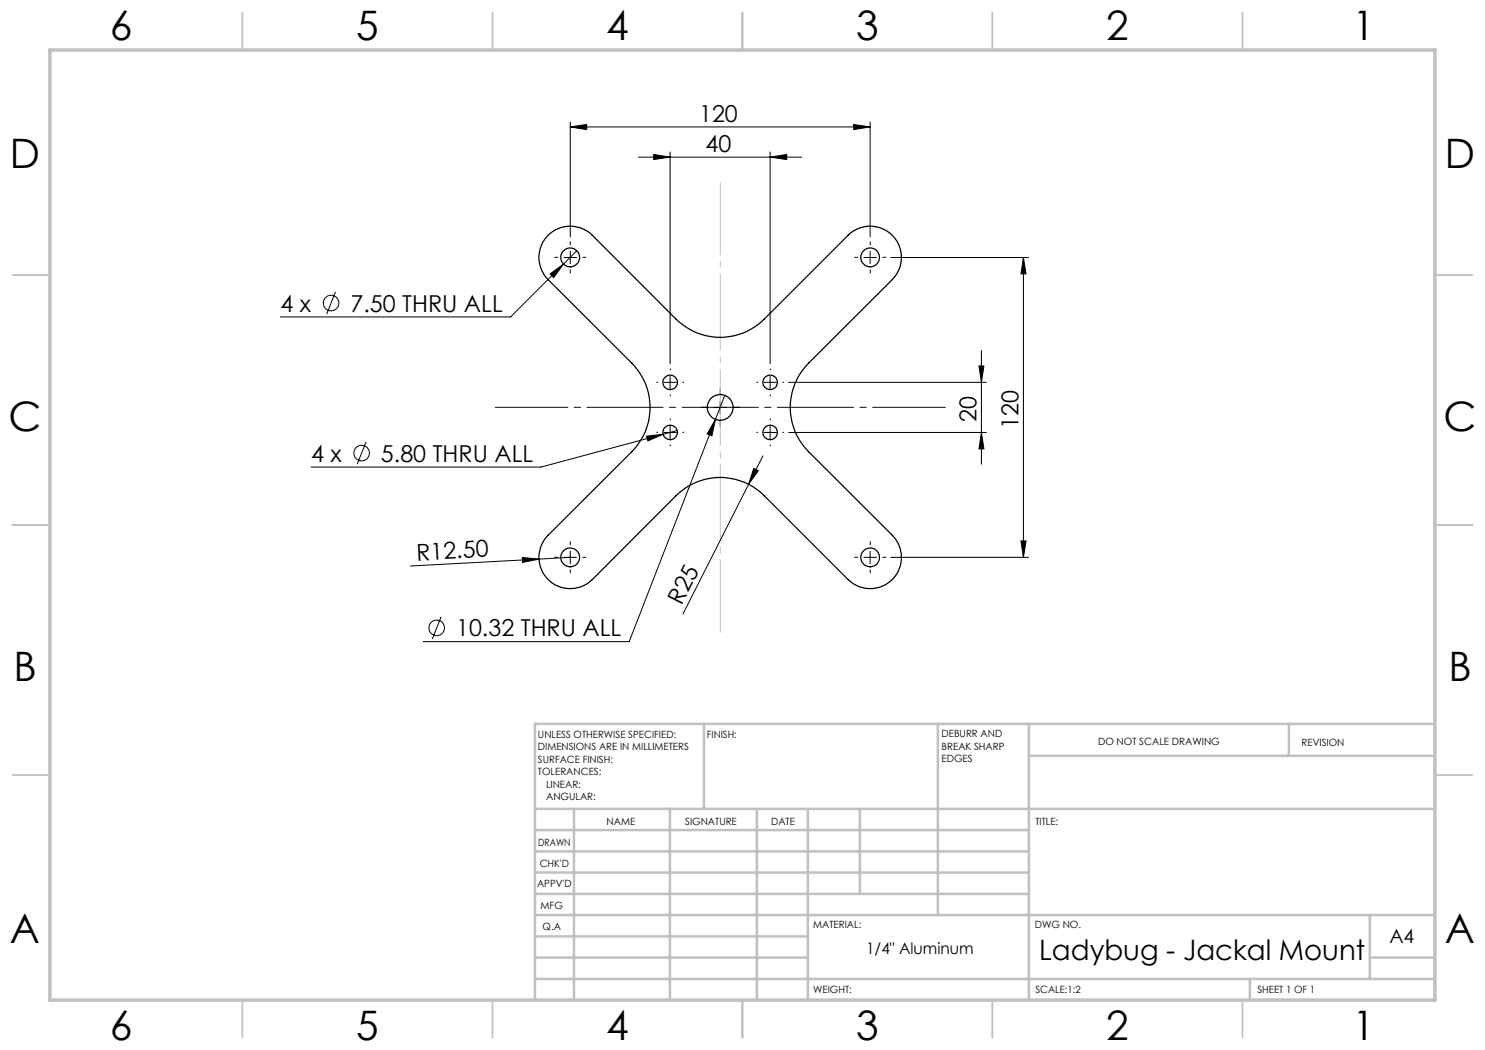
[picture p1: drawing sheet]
<svg xmlns="http://www.w3.org/2000/svg" width="297mm" height="210mm" viewBox="0 0 297 210" stroke-linecap="round" stroke-linejoin="round" font-family="sans-serif">
<g fill="none" stroke="#000" stroke-width=".2">
<path d="M114.1 25.4l3.2-.5v1zM114.1 24.4v23M114.1 25.4h59.9M127.7 31.4h32.7M130.7 30.9l3.3 .5-3.3 .5zM134 30.4v42.4M154 31.4l3.3-.5v1zM154 30.4v42.4M170.7 24.9l3.3 .5-3.3 .5zM174 24.4v23M67.1 58.4l-1.8 4.4M110 54.8l2.7-2-2 2.7z"/>
<path d="M112.8 51.5h2.5M114.1 50.2v2.5M115.4 50.2l-13.3 13.2h-46M172.8 51.5h2.5M174 50.2v2.5M178.2 51.5h27.5M204.7 51.5v60M204.7 51.5l.5 3.3h-1zM132.8 76.5h2.5M134 75.2v2.5M145 79.1l-1.9 4.8M152.8 76.5h2.5"/>
<path d="M154 75.2v2.5M157.7 76.5h39.6M195.8 73.2h1l-.5 3.3zM196.3 70.1v22.7M73.2 88.4l-1.8 4.4M129.3 87.2l3.3-.4-3 1.4zM132.8 86.5h2.5M134 85.2v2.5M135.4 86.1l-27.2 7.3h-46M142.8 81.5h2.5M143.1 83.9l-.7 3.3-1-.4zM143.1 83.9l-17.3 44.4h-41.2"/>
<path d="M144 80.2v2.5M149.7 96.9l-13.1 25.9M150.7 93.7l1 .4-2 2.8zM152.6 91.2l-2.9 5.7M152.8 86.5h2.5M154 85.2v2.5M157.7 86.5h39.6M196.3 86.5l.5 3.3h-1zM104.5 111.5l3.3 .3-3.3 .7zM107.8 111.8l-25.7 1.4M112.8 111.5h2.5M114.1 110.2v2.5"/>
<path d="M114.1 111.5l-6.3 .3M172.8 111.5h2.5M174 110.2v2.5M178.2 111.5h27.5M204.2 108.2h1l-.5 3.3zM88.2 123.4l-1.7 4.4"/>
<circle cx="66.2" cy="60.6" r="1.56"/>
<circle cx="72.3" cy="90.6" r="1.55"/>
<circle cx="87.3" cy="125.6" r="1.55"/>
</g>
<g fill="none" stroke="#000" stroke-width=".2" stroke-dasharray="15.2 1.3 1.3 1.3">
<path d="M111.6 51.5h-.7M114.1 49v-.7M114.1 54v.6M116.6 51.5h.6M171.6 51.5h-.7M174.1 49v-.7M174.1 54v.6M176.6 51.5h.6M131.6 76.5h-.2M134.1 74v-.2M134.1 79v.2M136.6 76.5h.2"/>
<path d="M144.1 79v-1.4M151.6 76.5h-.2M154.1 74v-.2M154.1 79v.2M156.6 76.5h.2M131.6 86.5h-.2M134.1 84v-.2M134.1 89v.2M136.6 86.5h.2M141.6 81.5h-1.4M144.1 84v1.3M146.6 81.5h1.3"/>
<path d="M151.6 86.5h-.2M154.1 84v-.2M154.1 89v.2M156.6 86.5h.2M111.6 111.5h-.7M114.1 109v-.7M114.1 114v.6M116.6 111.5h.6M171.6 111.5h-.7M174.1 109v-.7M174.1 114v.6M176.6 111.5h.6"/>
</g>
<path d="M189.1 81.5h-90" fill="none" stroke="#000" stroke-width=".2" stroke-dasharray="15.2 1.3 1.3 1.3" stroke-dashoffset=".7"/>
<path d="M144.1 36.5v90" fill="none" stroke="#c0c0c0" stroke-width=".2" stroke-dasharray="15.2 1.3 1.3 1.3" stroke-dashoffset=".7"/>
<g fill="none" stroke="#c0c0c0" stroke-width=".35">
<path d="M48.5 2.5v7.5M98.5 2.5v7.5M148.5 2.5v7.5M198.5 2.5v7.5M248.5 2.5v7.5M2.5 55h7.5M287 55h7.5M2.5 105h7.5M287 105h7.5M2.5 155h7.5M287 155h7.5M48.5 200v7.5"/>
<path d="M98.5 200v7.5M148.5 200v7.5M198.5 200v7.5M248.5 200v7.5"/>
</g>
<g fill="none" stroke="#c0c0c0" stroke-width=".5">
<path d="M140.8 144.8v17M187.6 144.8v38.2M205.8 144.8v55.2M205.8 151.2h81.2M257.8 144.8v6.4M287 144.8h-180v55.2M107 161.8h180M107 178.8h98.8M107 174.5h98.8M107 170.3h98.8M107 166h98.8M114.8 161.8v38.2"/>
<path d="M134 161.8v38.2M151.4 161.8v38.2M161.6 161.8v38.2M172 161.8v17M107 195.8h180M107 191.5h54.6M107 187.3h54.6M107 183h180M250 195.8v4.2M274 191.5h13M274 183v12.8"/>
</g>
<path d="M10 10h277v190h-277z" fill="none" stroke="#c0c0c0" stroke-width=".7"/>
<g fill="#000">
<path d="M150.7 93.7l1 .4-2 2.8zM104.5 111.5l3.3 .3-3.3 .7z"/>
<path d="M114.1 25.4l3.2-.5v1zM170.7 24.9l3.3 .5-3.3 .5zM130.7 30.9l3.3 .5-3.3 .5zM154 31.4l3.3-.5v1zM110 54.8l.7 .7 2-2.7zM129.3 87.2l.3 1 3-1.4zM143.1 83.9l-1.7 2.9 1 .4z"/>
<path d="M204.7 51.5l.5 3.3h-1zM204.2 108.2h1l-.5 3.3zM195.8 73.2h1l-.5 3.3zM196.3 86.5l.5 3.3h-1z"/>
</g>
<g fill="none" stroke="#000" stroke-width=".25">
<path d="M109.4 47.3a6.3 6.3 0 0 1 9.1-.2l16.7 16.7a12.5 12.5 0 0 0 17.7 0l16.7-16.7a6.3 6.3 0 0 1 8.9 0 6.3 6.3 0 0 1 0 8.8l-16.8 16.7a12.5 12.5 0 0 0 0 17.7l16.8 16.8a6.3 6.3 0 0 1 0 8.8 6.3 6.3 0 0 1-8.9 0l-16.7-16.7a12.5 12.5 0 0 0-17.7 0l-16.7 16.7a6.3 6.3 0 0 1-8.9 0 6.3 6.3 0 0 1 0-8.8l16.8-16.8a12.5 12.5 0 0 0 0-17.7l-16.8-16.7a6.2 6.2 0 0 1-.2-8.6z"/>
<circle cx="114" cy="51.5" r="1.89"/>
<circle cx="174" cy="51.5" r="1.88"/>
<circle cx="134" cy="76.5" r="1.44"/>
<circle cx="154" cy="76.5" r="1.44"/>
<circle cx="134" cy="86.5" r="1.45"/>
<circle cx="144" cy="81.5" r="2.57"/>
<circle cx="154" cy="86.5" r="1.45"/>
<circle cx="114" cy="111.5" r="1.89"/>
<circle cx="174" cy="111.5" r="1.88"/>
</g>
<g font-size="8.1">
<text x="22" y="8">6</text>
<text x="71.2" y="8">5</text>
<text x="121.2" y="8">4</text>
<text x="171.3" y="8">3</text>
<text x="221.3" y="8">2</text>
<text x="270.5" y="8">1</text>
<text x="2" y="33.6">D</text>
<text x="289" y="33.6">D</text>
<text x="1.7" y="86.1">C</text>
<text x="288.7" y="86.1">C</text>
<text x="2.7" y="136.1">B</text>
<text x="289.7" y="136.1">B</text>
<text x="2" y="188.6">A</text>
<text x="289" y="188.6">A</text>
<text x="22" y="208">6</text>
<text x="71.2" y="208">5</text>
<text x="121.2" y="208">4</text>
<text x="171.3" y="208">3</text>
<text x="221.3" y="208">2</text>
<text x="270.5" y="208">1</text>
</g>
<text font-size="5.6" x="207.9" y="192.1">Ladybug - Jackal Mount</text>
<g font-size="4.7">
<text x="139.8" y="24.4">120</text>
<text x="141.1" y="30.4">40</text>
<text x="56.1" y="62.3">4 x</text>
<text x="70.1" y="62.3">7.50 THRU ALL</text>
<text x="195.3" y="84.5" transform="rotate(-90 195.3 84.5)">20</text>
<text x="203.7" y="85.8" transform="rotate(-90 203.7 85.8)">120</text>
<text x="62.2" y="92.3">4 x</text>
<text x="76.2" y="92.3">5.80 THRU ALL</text>
<text x="83.3" y="112.1" transform="rotate(-3 83.3 112.1)">R12.50</text>
<text x="136.3" y="121.2" transform="rotate(-63 136.3 121.2)">R25</text>
<text x="91.2" y="127.3">10.32 THRU ALL</text>
</g>
<text font-size="3.9" x="277.9" y="188.5">A4</text>
<text font-size="3.2" x="173.2" y="190.9">1/4&quot; Aluminum</text>
<g font-size="2">
<text x="107.6" y="147.6">UNLESS OTHERWISE SPECIFIED:</text>
<text x="141.4" y="147.6">FINISH:</text>
<text x="188.3" y="147.5">DEBURR AND</text>
<text x="188.3" y="150">BREAK SHARP</text>
<text x="219.6" y="149">DO NOT SCALE DRAWING</text>
<text x="260.3" y="149.2">REVISION</text>
<text x="107.6" y="150.1">DIMENSIONS ARE IN MILLIMETERS</text>
<text x="107.6" y="152.6">SURFACE FINISH:</text>
<text x="107.6" y="155.1">TOLERANCES:</text>
<text x="188.3" y="152.5">EDGES</text>
<text x="109.2" y="157.6">LINEAR:</text>
<text x="109.2" y="160.1">ANGULAR:</text>
<text x="121.3" y="165">NAME</text>
<text x="137" y="164.9">SIGNATURE</text>
<text x="154.2" y="164.9">DATE</text>
<text x="207.1" y="164.9">TITLE:</text>
<text x="107.6" y="169.1">DRAWN</text>
<text x="107.9" y="173.3">CHK'D</text>
<text x="107.4" y="177.4">APPV'D</text>
<text x="108.1" y="181.8">MFG</text>
<text x="108.5" y="186">Q.A</text>
<text x="162.6" y="185.5">MATERIAL:</text>
<text x="207" y="185.5">DWG NO.</text>
<text x="162.6" y="198.5">WEIGHT:</text>
<text x="207.1" y="198.6">SCALE:1:2</text>
<text x="251.5" y="198.6">SHEET 1 OF 1</text>
</g>
</svg>
